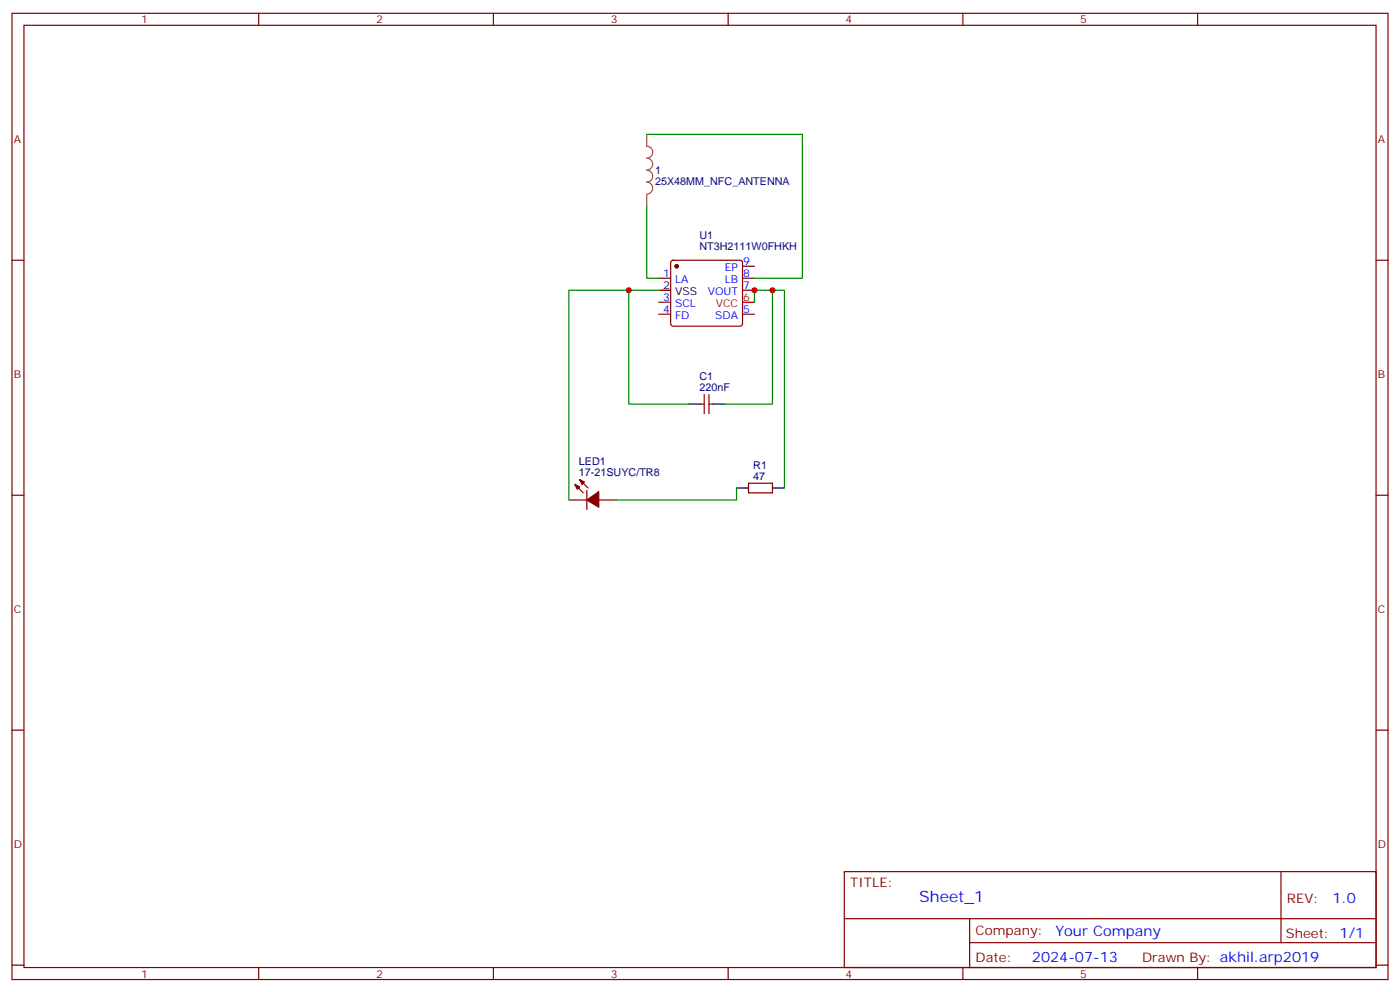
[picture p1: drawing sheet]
<svg xmlns="http://www.w3.org/2000/svg" width="412mm" height="292mm" viewBox="0 0 412 292" stroke-linecap="round" stroke-linejoin="round" font-family="sans-serif">
<g fill="none" stroke="#870000" stroke-width=".35">
<path d="M3.5 3.9h405.4v284.4h-405.4zM7.1 7.4h398.2v277.3h-398.2zM76.2 3.9v3.5M145.3 3.9v3.5M214.5 3.9v3.5M283.6 3.9v3.5M352.8 3.9v3.5M3.5 76.6h3.6M197.8 76.8l.5-.2h19.7l.5 .2 .2 .5v18l-.2 .5-.5 .2h-19.7l-.5-.2-.2-.5v-18zM218.7 78.4h3.5M405.3 76.6h3.6M194 81.9h3.6"/>
<path d="M194 92.5h3.6M194 88.9h3.6M218.7 81.9h3.5M218.7 85.4h3.5M218.7 92.5h3.5M206.4 118.9h1M207.4 116.1v5.6M208.8 116.1v5.6M208.8 118.9h1.1M3.5 145.7h3.6M167.6 147.1h5.3M169.3 142.6l2.5 2.4"/>
<path d="M170.7 141.1l2.5 2.5M172.9 144.3v5.7M176.4 147.1h5.3M220.5 142.2h7v2.8h-7zM405.3 145.7h3.6M3.5 214.9h3.6M405.3 214.9h3.6M248.7 256.5h156.6v28.2h-156.6zM377.3 256.5v20.9M248.7 270.4h156.5M285.6 277.4h119.6M285.6 270.4v14.1"/>
<path d="M3.5 284h3.6M76.2 284.7v3.6M145.3 284.7v3.6M214.5 284.7v3.6M283.6 284.7v3.6M352.8 284.7v3.6M405.3 284h3.6"/>
</g>
<path d="M218.7 88.9h3.5" fill="none" stroke="#f00" stroke-width=".35"/>
<path d="M194 85.4h3.6M202.8 118.9h3.6M209.9 118.9h3.5M217 143.6h3.5M227.5 143.6h3.6" fill="none" stroke="#000" stroke-width=".35"/>
<g fill="#870000" stroke="#870000" stroke-width=".35">
<path d="M169.3 142.6l1.4 .7-.7 .7z"/>
<path d="M170.7 141.1l1.5 .8-.8 .7z"/>
<path d="M172.9 147.1l3.5-2.4v4.6z"/>
<circle cx="199.3" cy="78.4" r=".53"/>
</g>
<path d="M190.5 39.5v3.5a1.76 1.76 0 0 1 1.8 1.8 1.76 1.76 0 0 1-1.8 1.7 1.76 1.76 0 0 1 1.8 1.8 1.76 1.76 0 0 1-1.8 1.8 1.76 1.76 0 0 1 1.8 1.7 1.76 1.76 0 0 1-1.8 1.8 1.76 1.76 0 0 1 1.8 1.8 1.76 1.76 0 0 1-1.8 1.7M190.5 57.2v3.5" fill="none" stroke="#a64a4a" stroke-width=".35"/>
<path d="M190.5 39.5h45.9v42.4h-14.2M190.5 60.7v21.2h3.5M185.2 85.4v33.5h17.6M194 85.4h-26.4v61.7M222.2 88.9v-3.5h8.9v58.2M227.5 85.4v33.5h-14.1M217 143.6v3.5h-35.3" fill="none" stroke="#008700" stroke-width=".35"/>
<g fill="#c00">
<circle cx="185.2" cy="85.4" r=".88"/>
<circle cx="227.5" cy="85.4" r=".88"/>
<circle cx="222.3" cy="85.4" r=".88"/>
</g>
<text font-size="4.6" fill="#00f" x="270.8" y="265.5">Sheet_1</text>
<g font-size="4.2" fill="#00f">
<text x="392.5" y="265.8">1.0</text>
<text x="310.9" y="275.3">Your Company</text>
<text x="304" y="283.1">2024-07-13</text>
</g>
<g font-size="3.9" fill="#800">
<text x="250.5" y="261.1">TITLE:</text>
<text x="379.1" y="265.8">REV:</text>
<text x="287.4" y="275.3">Company:</text>
<text x="378.7" y="275.9">Sheet: 1/1</text>
<text x="287.4" y="283">Date:</text>
<text x="336.4" y="283.1">Drawn By: akhil.arp2019</text>
</g>
<g font-size="3.2" fill="#800">
<text x="41.6" y="6.9">1</text>
<text x="110.8" y="6.9">2</text>
<text x="179.9" y="6.9">3</text>
<text x="249.1" y="6.9">4</text>
<text x="318.2" y="6.9">5</text>
<text x="4.1" y="42">A</text>
<text x="405.9" y="42">A</text>
<text x="4.1" y="111.2">B</text>
<text x="405.9" y="111.2">B</text>
<text x="4.1" y="180.3">C</text>
<text x="405.9" y="180.3">C</text>
<text x="4.1" y="249.4">D</text>
<text x="405.9" y="249.4">D</text>
<text x="41.6" y="287.7">1</text>
<text x="110.8" y="287.7">2</text>
<text x="179.9" y="287.7">3</text>
<text x="249.1" y="287.7">4</text>
<text x="318.2" y="287.7">5</text>
</g>
<g font-size="3.2" fill="#000080">
<text x="193" y="51.3">1</text>
<text x="193" y="54.5">25X48MM_NFC_ANTENNA</text>
<text x="206" y="70.5">U1</text>
<text x="206" y="73.6">NT3H2111W0FHKH</text>
<text x="206" y="111.9">C1</text>
<text x="206" y="115">220nF</text>
<text x="170.5" y="136.9">LED1</text>
<text x="221.9" y="138">R1</text>
<text x="170.5" y="140.1">17-21SUYC/TR8</text>
<text x="221.9" y="141.1">47</text>
</g>
<g font-size="3.2" fill="#00f">
<text x="218.9" y="78">9</text>
<text x="195.4" y="81.5">1</text>
<text x="198.9" y="83.3">LA</text>
<text x="213.5" y="83.3">LB</text>
<text x="213.5" y="79.8">EP</text>
<text x="218.9" y="81.5">8</text>
<text x="195.4" y="88.6">3</text>
<text x="208.5" y="86.8">VOUT</text>
<text x="218.9" y="85.1">7</text>
<text x="195.4" y="92.1">4</text>
<text x="198.9" y="93.9">FD</text>
<text x="198.9" y="90.3">SCL</text>
<text x="210.6" y="93.9">SDA</text>
<text x="218.9" y="92.1">5</text>
</g>
<g font-size="3.2">
<text x="195.4" y="85.1">2</text>
<text x="198.9" y="86.8">VSS</text>
</g>
<g font-size="3.2" fill="#f00">
<text x="218.9" y="88.6">6</text>
<text x="210.8" y="90.3">VCC</text>
</g>
</svg>
